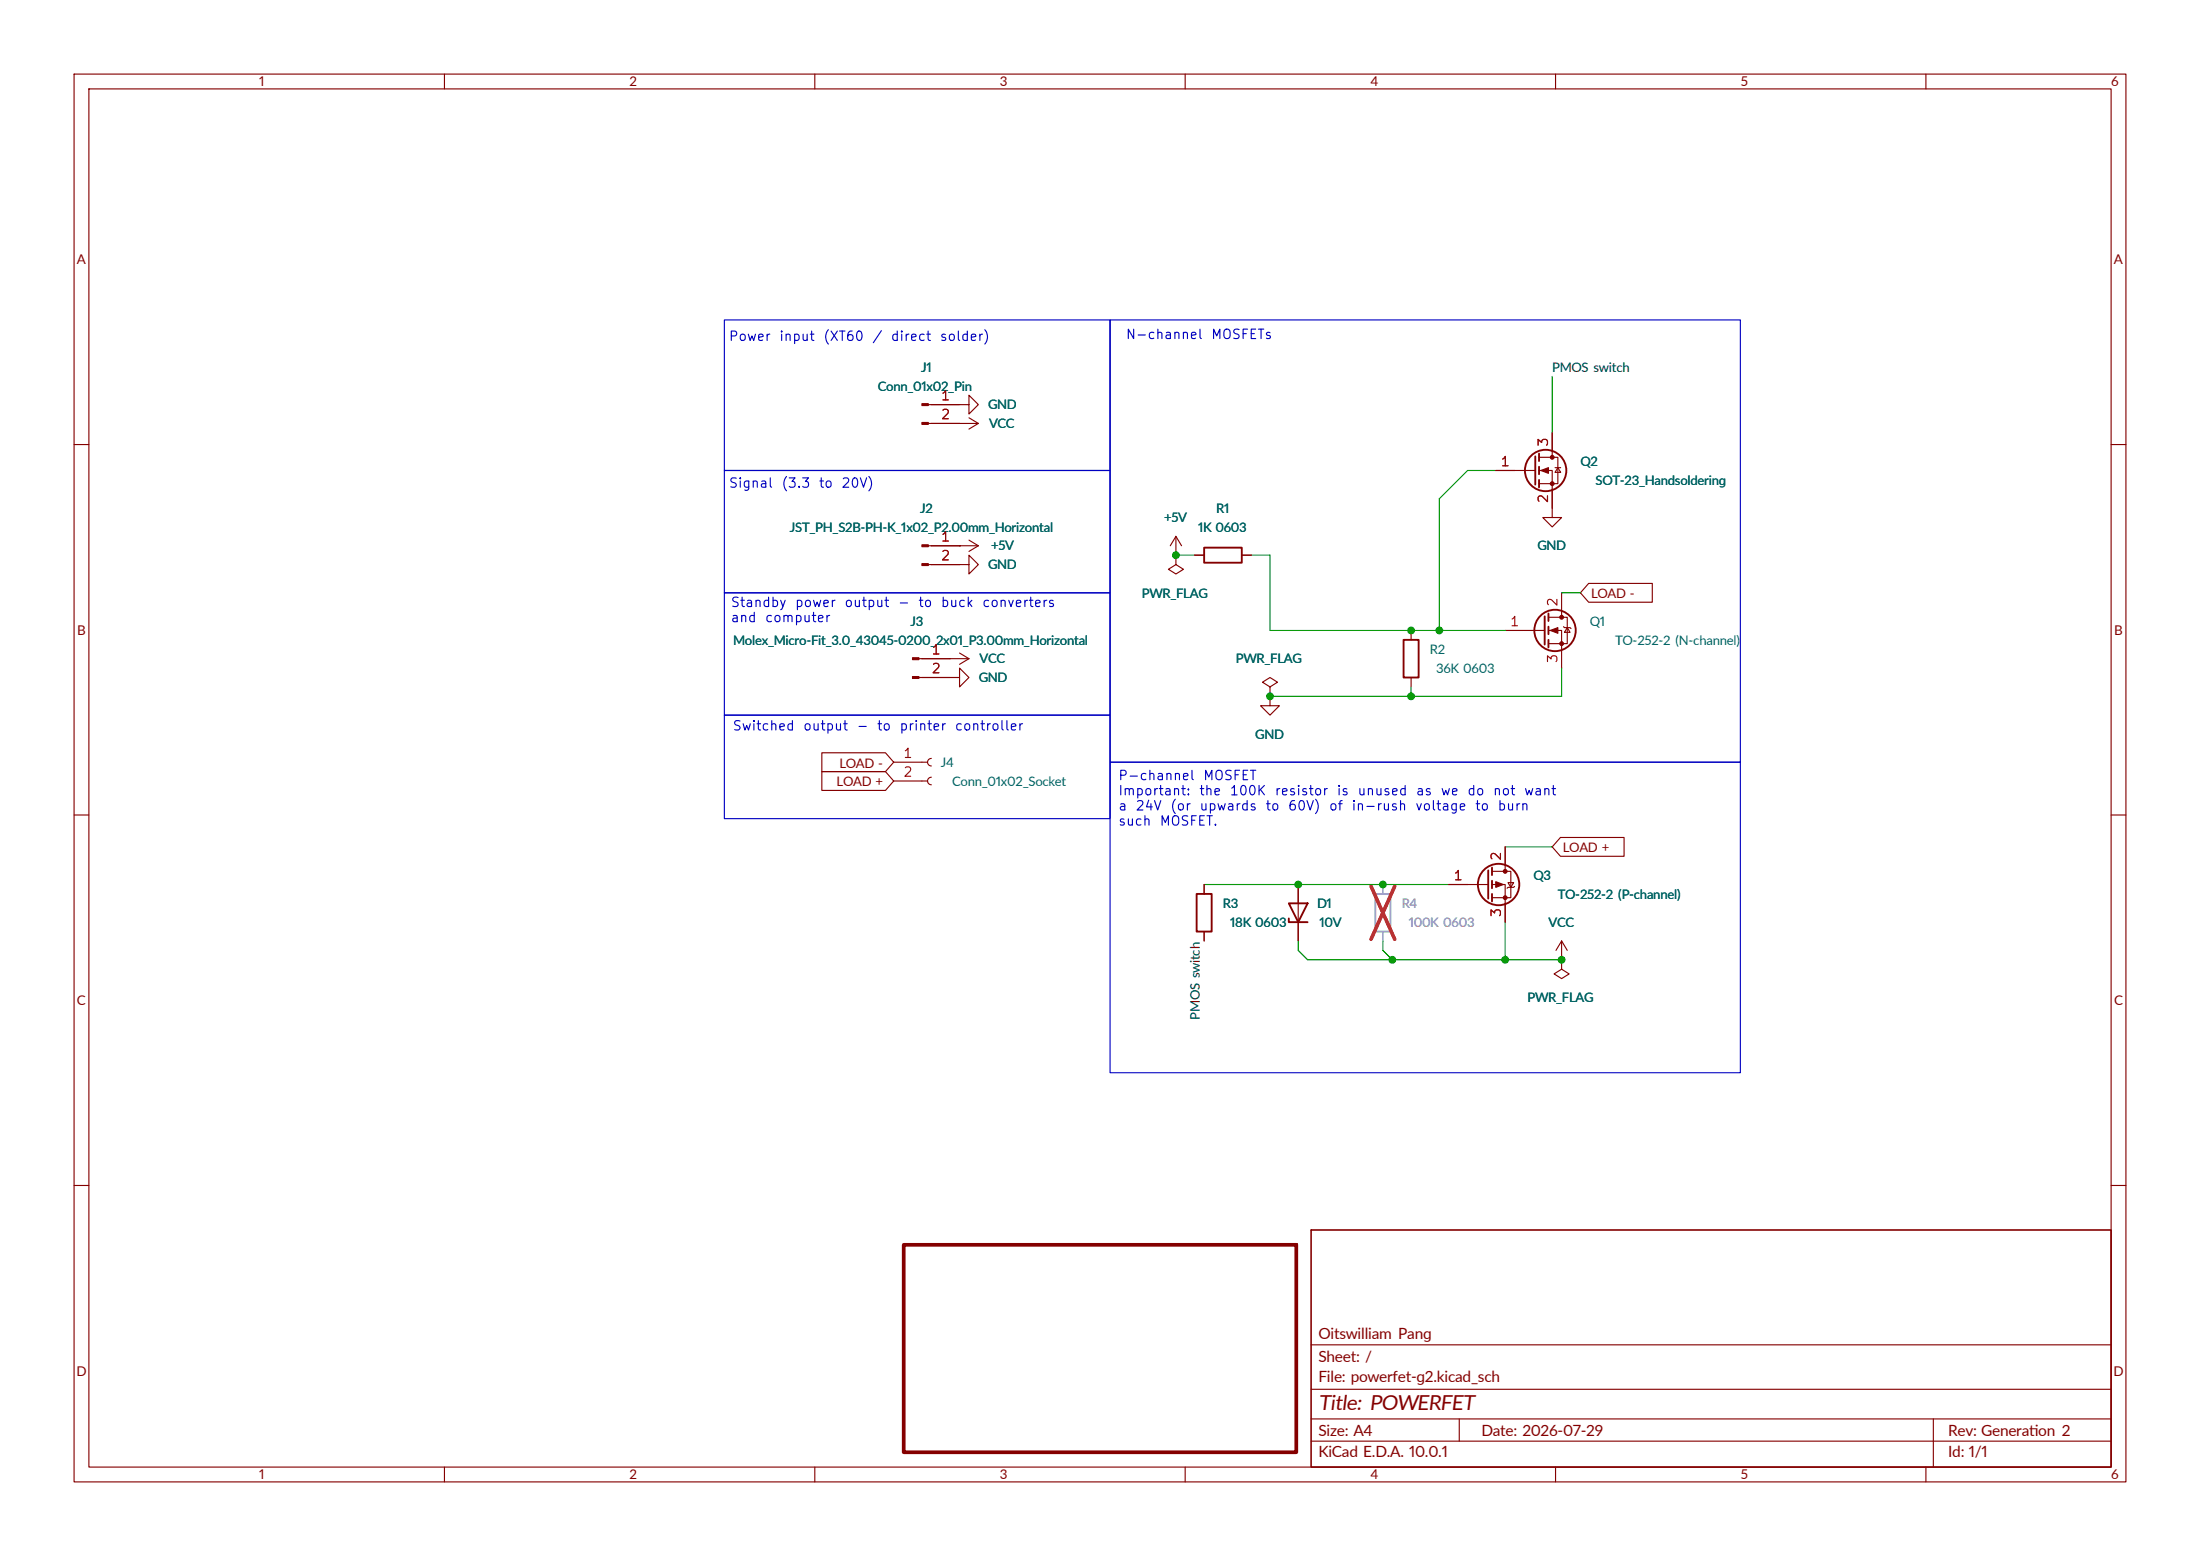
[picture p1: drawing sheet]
<svg xmlns="http://www.w3.org/2000/svg" width="297mm" height="210mm" viewBox="0 0 297 210" stroke-linecap="round" stroke-linejoin="round" font-family="sans-serif">
<g fill="none" stroke="#840000" stroke-width=".15">
<path d="M10 10h277v190h-277zM12 12h273v186h-273zM60 10v2M110 10v2M160 10v2M210 10v2M260 10v2M125.3 54.6h5.5v-1.3l1.3 1.3-1.3 1.3v-1.3M125.3 57.2h6.8M130.8 56.4l1.3 .8M132.1 57.2l-1.3 .7M209.5 58.4v3.3"/>
<path d="M10 60h2M125.3 76.2h5.5v-1.3l1.3 1.3-1.3 1.3v-1.3M125.3 73.7h6.8M129.5 73.7h.1M130.8 72.9l1.3 .8M132.1 73.7l-1.3 .7M158.7 74.9h.1M158.7 74.9v1.3l1.1 .6-1.1 .7-1-.7 1-.6M158.7 72.4l-.7 1.3M158.7 72.4l.8 1.3M158.7 72.4v2.5M161.3 74.9h1.3"/>
<path d="M167.6 74.9h1.3M201.9 63.5h5.4M207.8 61.7h2.5v3.6h-2.5M207.8 63.5h1.7v6.4h1.3l-1.3 1.2-1.2-1.2h1.2M209.9 63.1h.8M210.3 63.1l.4 .7h-.8zM214.5 78.7h8.6v2.6h-8.6l-1.1-1.3zM285 60h2M124.1 91.4h5.4v-1.2l1.3 1.2-1.3 1.3v-1.3M124.1 88.9h6.7M129.5 88.1l1.3 .8M130.8 88.9l-1.3 .8"/>
<path d="M171.4 94v1.3h1.3l-1.3 1.2-1.2-1.2h1.2M171.4 92.7l1.1-.6-1.1-.7-1 .7 1 .6v1.3M171.4 94h.1M190.5 85.1v1.3M190.5 91.4v1.3M203.2 85.1h5.3M209 83.3h2.6v3.6h-2.6M209 85.1h1.8v5.1M210.8 80v3.3M211.1 84.6l.1 .1h.8l.1 .1M211.6 84.7l.4 .6h-.8zM10 110h2"/>
<path d="M110.9 101.6h8.6l1.1 1.3-1.1 1.2h-8.6zM110.9 104.1h8.6l1.1 1.3-1.1 1.3h-8.6zM120.6 102.9h4.6M120.6 105.4h4.6M125.7 102.4a.51 .51 0 0 0-.5 .5 .51 .51 0 0 0 .5 .5M125.7 104.9a.51 .51 0 0 0-.5 .5 .51 .51 0 0 0 .5 .5M162.6 119.4v1.3M175.3 119.4v7.6M195.6 119.4h5.3M201.4 117.6h2.6v3.6h-2.6M201.4 119.4h1.8v5.1M203.2 114.3v3.3"/>
<path d="M203.6 119.1h.7l-.3 .7zM204.5 119.6l-.2 .2h-.7l-.1 .1M210.7 113h8.6v2.6h-8.6l-1.2-1.3zM285 110h2M162.6 125.7v1.3M210.8 129.5v1.3l1 .6-1 .7-1-.7 1-.6M210.8 129.5h.1M210.8 127l-.7 1.3M210.8 127l.8 1.3M210.8 127v2.5M10 160h2M177 166h108v32h-108z"/>
<path d="M285 160h2M60 198v2M110 198v2M160 198v2M177 194.5h108M177 191.5h108M177 187.5h108M177 181.5h108M197 191.5v3M210 198v2M260 198v2M261 191.5v6.5"/>
</g>
<path d="M122 168h53v28h-53z" fill="none" stroke="#840000" stroke-width=".5"/>
<g fill="none" stroke="#840000" stroke-width=".25">
<path d="M162.6 73.9h5v2h-5zM207.3 61.6v3.8M207.8 61.2v1M207.8 63v1M207.8 64.8v1M189.5 86.4h2v5h-2zM208.5 83.2v3.8M209 82.8v1M209 84.6v1M209 86.4v1M200.9 117.5v3.8M201.4 117.1v1"/>
<path d="M201.4 118.9v1M161.5 120.7h2.1v5h-2.1zM174 124v.5h2.5M174 121.9h2.5l-1.2 2.6zM201.4 120.7v1"/>
<circle cx="208.7" cy="63.5" r="2.79"/>
<circle cx="209.9" cy="85.1" r="2.79"/>
<circle cx="202.3" cy="119.4" r="2.79"/>
</g>
<g fill="#840000" stroke="#840000" stroke-width=".15">
<path d="M124.5 54.5h.8v.2h-.8z"/>
<path d="M124.5 57h.8v.3h-.8z"/>
<path d="M123.2 88.8h.9v.2h-.9z"/>
<path d="M123.2 91.3h.9v.3h-.9z"/>
<path d="M124.5 73.5h.8v.3h-.8z"/>
<path d="M124.5 76.1h.8v.2h-.8z"/>
<path d="M201.9 119l1 .4-1 .4z"/>
<path d="M208 63.5l1-.4v.8z"/>
<path d="M209.3 85.1l1-.4v.8z"/>
<circle cx="203.2" cy="117.6" r=".25"/>
<circle cx="203.2" cy="121.2" r=".25"/>
<circle cx="209.5" cy="61.7" r=".25"/>
<circle cx="209.5" cy="65.3" r=".25"/>
<circle cx="210.8" cy="83.3" r=".25"/>
<circle cx="210.8" cy="86.9" r=".25"/>
</g>
<path d="M185.7 120.7h2v5h-2z" fill="none" stroke="#a1a1a1" stroke-width=".25"/>
<path d="M186.7 119.4v1.3M186.7 125.7v1.3" fill="none" stroke="#a1a1a1" stroke-width=".15"/>
<path d="M185.1 119.6l3.2 7.2M188.3 119.6l-3.2 7.2" fill="none" stroke="#e12e31" stroke-width=".46"/>
<path d="M209.5 50.8v7.6M158.7 74.9h2.6M168.9 74.9h2.5v10.2h31.8M201.9 63.5h-3.8l-3.8 3.8v17.8M190.5 92.7v1.3M210.8 90.2v3.8h-39.4M210.8 80h2.6M162.6 119.4h33M203.2 114.3h6.3M175.3 127v1.3l1.2 1.2h34.3M186.7 127v1.3l1.3 1.2M203.2 124.5v5" fill="none" stroke="#009600" stroke-width=".15"/>
<path d="M97.8 43.2h52.1v20.3h-52.1zM149.9 43.2h85v59.7h-85zM97.8 63.5h52.1v16.5h-52.1zM97.8 80h52.1v16.5h-52.1zM97.8 96.5h52.1v14h-52.1zM149.9 102.9h85v41.9h-85z" fill="none" stroke="#0000c2" stroke-width=".15"/>
<g fill="#009600" stroke="#009600" stroke-width=".14">
<circle cx="194.3" cy="85.1" r=".46"/>
<circle cx="175.3" cy="119.4" r=".46"/>
<circle cx="190.5" cy="94" r=".46"/>
<circle cx="158.7" cy="74.9" r=".46"/>
<circle cx="190.5" cy="85.1" r=".46"/>
<circle cx="171.4" cy="94" r=".46"/>
<circle cx="210.8" cy="129.5" r=".46"/>
<circle cx="188" cy="129.5" r=".46"/>
<circle cx="203.2" cy="129.5" r=".46"/>
<circle cx="186.7" cy="119.4" r=".46"/>
</g>
<text font-size="2.8" fill="#840000" x="178" y="190.3">Title: POWERFET</text>
<g font-size="2.1" fill="#840000">
<text x="178" y="183.8">Sheet: /</text>
<text x="178" y="180.8">Oitswilliam Pang</text>
<text x="178" y="186.5">File: powerfet-g2.kicad_sch</text>
<text x="178" y="196.7">KiCad E.D.A. 10.0.1</text>
<text x="178" y="193.9">Size: A4</text>
<text x="200" y="193.9">Date: 2026-07-29</text>
<text x="263" y="193.9">Rev: Generat</text>
<text x="263" y="196.7">Id: 1/1</text>
<text x="273.9" y="193.9">ion 2</text>
</g>
<g font-size="1.8" fill="#840000">
<text x="35" y="11.7">1</text>
<text x="85" y="11.7">2</text>
<text x="135" y="11.7">3</text>
<text x="185" y="11.7">4</text>
<text x="235" y="11.7">5</text>
<text x="285" y="11.7">6</text>
<text x="10.4" y="35.7">A</text>
<text x="285.4" y="35.7">A</text>
<text x="214.8" y="80.7">LOAD -</text>
<text x="10.4" y="85.7">B</text>
<text x="285.4" y="85.7">B</text>
<text x="112.9" y="106.1">LOAD +</text>
<text x="113.3" y="103.6">LOAD -</text>
<text x="211" y="115">LOAD +</text>
<text x="10.4" y="135.7">C</text>
<text x="285.4" y="135.7">C</text>
<text x="10.3" y="185.7">D</text>
<text x="285.3" y="185.7">D</text>
<text x="35" y="199.7">1</text>
<text x="85" y="199.7">2</text>
<text x="135" y="199.7">3</text>
<text x="185" y="199.7">4</text>
<text x="235" y="199.7">5</text>
<text x="285" y="199.7">6</text>
</g>
<g font-size="1.8" fill="#006464">
<text x="118.5" y="52.7">Conn_01x02_Pin</text>
<text x="124.4" y="50.2">J1</text>
<text x="133.4" y="55.2">GND</text>
<text x="133.5" y="57.8">VCC</text>
<text x="213.4" y="62.9">Q2</text>
<text x="215.4" y="65.4">SOT-23_Handsoldering</text>
<text x="106.6" y="71.8">JST_PH_S2B-PH-K_1x02_P2.00mm_Horizontal</text>
<text x="124.2" y="69.2">J2</text>
<text x="157.2" y="70.5">+5V</text>
<text x="161.7" y="71.8">1K 0603</text>
<text x="164.2" y="69.2">R1</text>
<text x="133.4" y="76.8">GND</text>
<text x="133.8" y="74.3">+5V</text>
<text x="207.5" y="74.3">GND</text>
<text x="154.1" y="80.6">PWR_FLAG</text>
<text x="99" y="87">Molex_Micro-Fit_3.0_43045-0200_2x01_P3.00mm_Horizontal</text>
<text x="122.9" y="84.5">J3</text>
<text x="132.2" y="89.5">VCC</text>
<text x="166.8" y="89.5">PWR_FLAG</text>
<text x="193" y="88.3">R2</text>
<text x="214.6" y="84.5">Q1</text>
<text x="218" y="87">TO-252-2 (N-channel)</text>
<text x="132.1" y="92.1">GND</text>
<text x="193.9" y="90.8">36K 0603</text>
<text x="169.4" y="99.7">GND</text>
<text x="127" y="103.5">J4</text>
<text x="128.5" y="106">Conn_01x02_Socket</text>
<text x="207" y="118.7">Q3</text>
<text x="165.1" y="122.6">R3</text>
<text x="166.1" y="125.1">18K 0603</text>
<text x="177.8" y="122.6">D1</text>
<text x="178.1" y="125.1">10V</text>
<text x="209.1" y="125.1">VCC</text>
<text x="210.3" y="121.3">TO-252-2 (P-channel)</text>
<text x="206.2" y="135.3">PWR_FLAG</text>
</g>
<g font-size="1.8" fill="#0f0f0f">
<text x="209.5" y="50.2">PMOS switch</text>
<text x="162" y="137.6" transform="rotate(-90 162 137.6)">PMOS switch</text>
</g>
<g font-size="1.8" fill="#989898">
<text x="189.2" y="122.6">R4</text>
<text x="190.2" y="125.1">100K 0603</text>
</g>
<g font-size="1.3" fill="#0000c2">
<text x="98.3" y="46.3">Power</text>
<text x="105.1" y="46.3">input</text>
<text x="111" y="46.3">(XT60</text>
<text x="117.7" y="46.3">/</text>
<text x="120.2" y="46.3">direct</text>
<text x="126.8" y="46.3">solder)</text>
<text x="151.9" y="46.1">N-channel</text>
<text x="163.4" y="46.1">MOSFETs</text>
<text x="98.3" y="66.1">Signal</text>
<text x="105.4" y="66.1">(3.3</text>
<text x="110.4" y="66.1">to</text>
<text x="113.5" y="66.1">20V)</text>
<text x="98.6" y="82.2">Standby</text>
<text x="107.2" y="82.2">power</text>
<text x="113.9" y="82.2">output</text>
<text x="121.1" y="82.2">-</text>
<text x="123.9" y="82.2">to</text>
<text x="126.9" y="82.2">buck</text>
<text x="132.5" y="82.2">converters</text>
<text x="98.6" y="84.3">and</text>
<text x="103.2" y="84.3">computer</text>
<text x="98.8" y="98.9">Switched</text>
<text x="108.3" y="98.9">output</text>
<text x="115.5" y="98.9">-</text>
<text x="118.3" y="98.9">to</text>
<text x="121.3" y="98.9">printer</text>
<text x="128.8" y="98.9">controller</text>
<text x="150.9" y="105.6">P-channel</text>
<text x="150.9" y="107.7">Important:</text>
<text x="161.8" y="107.7">the</text>
<text x="162.3" y="105.6">MOSFET</text>
<text x="165.9" y="107.7">100K</text>
<text x="172" y="107.7">resistor</text>
<text x="180.4" y="107.7">is</text>
<text x="183.2" y="107.7">unused</text>
<text x="191" y="107.7">as</text>
<text x="194.4" y="107.7">we</text>
<text x="198" y="107.7">do</text>
<text x="201.4" y="107.7">not</text>
<text x="205.6" y="107.7">want</text>
<text x="150.9" y="109.7">a</text>
<text x="150.9" y="111.8">such</text>
<text x="153.2" y="109.7">24V</text>
<text x="156.5" y="111.8">MOSFET.</text>
<text x="157.9" y="109.7">(or</text>
<text x="161.8" y="109.7">upwards</text>
<text x="170.7" y="109.7">to</text>
<text x="173.8" y="109.7">60V)</text>
<text x="179.3" y="109.7">of</text>
<text x="182.4" y="109.7">in-rush</text>
<text x="191" y="109.7">voltage</text>
<text x="199" y="109.7">to</text>
<text x="202.1" y="109.7">burn</text>
</g>
<g font-size="1.3" fill="#a90000">
<text x="126.9" y="54.4">1</text>
<text x="126.9" y="56.9">2</text>
<text x="202.5" y="63.2">1</text>
<text x="209.3" y="60.4" transform="rotate(-90 209.3 60.4)">3</text>
<text x="209.3" y="68" transform="rotate(-90 209.3 68)">2</text>
<text x="126.9" y="73.4">1</text>
<text x="126.9" y="75.9">2</text>
<text x="210.6" y="82" transform="rotate(-90 210.6 82)">2</text>
<text x="125.7" y="88.6">1</text>
<text x="203.8" y="84.8">1</text>
<text x="210.6" y="89.6" transform="rotate(-90 210.6 89.6)">3</text>
<text x="125.7" y="91.2">2</text>
<text x="121.8" y="102.6">1</text>
<text x="121.8" y="105.2">2</text>
<text x="196.1" y="119.1">1</text>
<text x="202.9" y="116.3" transform="rotate(-90 202.9 116.3)">2</text>
<text x="202.9" y="123.9" transform="rotate(-90 202.9 123.9)">3</text>
</g>
</svg>
